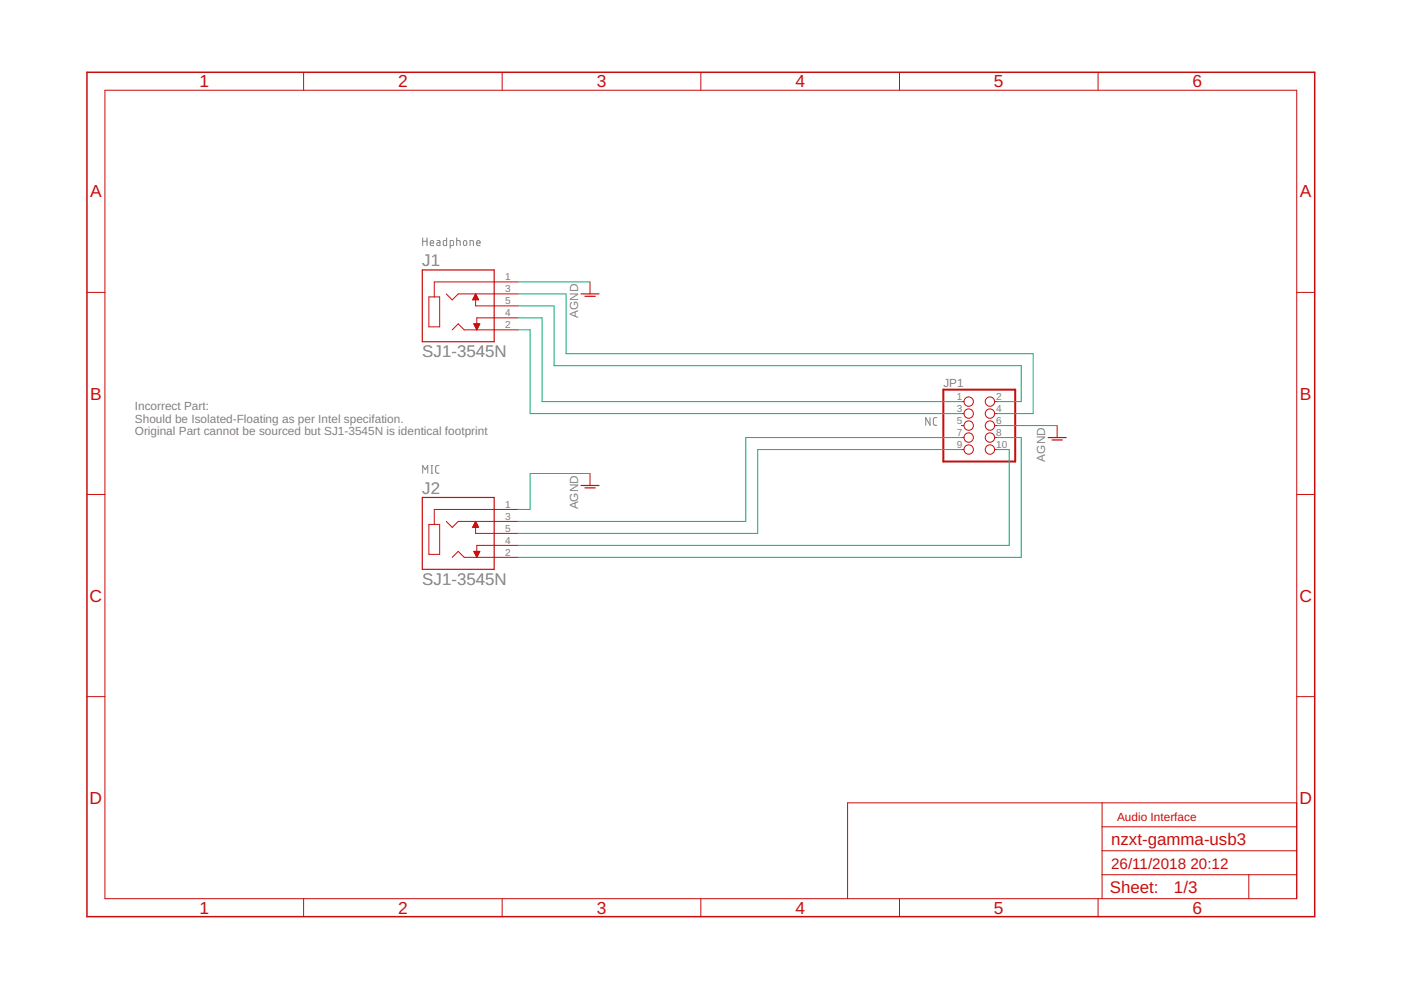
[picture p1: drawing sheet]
<svg xmlns="http://www.w3.org/2000/svg" width="297mm" height="210mm" viewBox="0 0 297 210" stroke-linecap="round" stroke-linejoin="round" font-family="sans-serif">
<g fill="none" stroke="#808080" stroke-width=".21">
<path d="M89.6 50.4v1.7M89.6 51.2h.9M90.5 50.4v1.7M91.2 51.5h.7a.38 .38 0 0 0-.2-.5 .38 .38 0 0 0-.5 .4l.1 .6 .6 .1M92.7 51h.4l.2 .3v.8l-.5-.1-.2-.2v-.2l.7-.2M94.7 50.4v1.7l-.6-.1-.1-.2v-.7l.7-.1M95.4 52.1l.6-.1 .2-.1-.2-.9h-.6v1.6M96.8 51l.7 .1 .1 1M96.8 50.4v1.7M98.4 51.1h.5l.1 .6a.36 .36 0 0 1-.4 .4 .36 .36 0 0 1-.3-.4zM99.7 52.1v-1.1l.7 .1v1M101.1 51.5h.7a.38 .38 0 0 0-.3-.5 .38 .38 0 0 0-.4 .4l.1 .6 .6 .1"/>
<path d="M91.4 98.7h.4M91.6 98.7v1.6M93.1 98.7h-.5l-.2 .4v1l.2 .2h.5M197.2 88.5v1.7l-.9-1.7v1.7M198.6 88.5l-.5 .1-.2 .3 .1 1.2 .6 .1M89.6 100.3v-1.6l.6 .9 .5-.9v1.6M91.4 100.3h.4"/>
</g>
<g fill="none" stroke="#c90d0c" stroke-width=".21">
<path d="M22.2 19.1h252.7v171.4h-252.7zM64.4 15.3v3.8M106.5 15.3v3.8M148.6 15.3v3.8M190.7 15.3v3.8M232.8 15.3v3.8M109.9 59.8h-17.8v3.1M125.1 59.8v2.5M18.4 62h3.8M90.9 62.9h2.3v6.4h-2.3zM94.6 62.3l1.3 1.3 1.3-1.3h12.7M95.9 69.9l1.3-1.2 1.2 1.2h11.5"/>
<path d="M100.2 63.5h1.2M100.3 63.4h1.1M100.4 63.2h.9M100.4 63.1h.9M100.5 68.7h1.2l-.6 1.2zM100.5 63h.7M100.5 68.8h1.2M100.6 62.9h.5M100.6 68.9h1M100.6 62.8h.5M100.6 69h.9M100.7 62.7h.3"/>
<path d="M100.7 69.2h.8M100.7 62.5h.2M100.8 69.3h.6M100.8 62.4h.1M100.8 62.3v2.6h9.1M100.8 69.4h.6M100.8 62.3l.7 1.3h-1.3zM100.9 69.5h.4M101 69.6h.2M101 69.8h.2M101.1 69.9h.1M109.9 67.4h-8.8v2.5"/>
<path d="M274.9 62h3.8M203.8 85.2h.6M203.8 87.7h.6M203.8 90.2h.6M203.8 92.8h.6M203.8 95.3h.6M210.9 85.2h.5M210.9 87.7h.5M210.9 90.2h.5M210.9 92.8h.5M210.9 95.3h.5M224.1 90.2v2.6"/>
<path d="M18.4 104.8h3.8M90.9 111.2h2.3v6.3h-2.3zM94.6 110.6l1.3 1.2 1.3-1.2h12.7M95.9 118.2l1.3-1.3 1.2 1.3h11.5M100.2 111.7h1.2M100.3 111.6h1.1M100.4 111.5h.9M100.4 111.4h.9M100.5 116.9h1.2l-.6 1.3zM100.5 111.3h.7M100.5 117h1.2M100.6 111.1h.5"/>
<path d="M100.6 117.2h1M100.6 111h.5M100.6 117.3h.9M100.7 110.9h.3M100.7 117.4h.8M100.7 110.8h.2M100.8 117.5h.6M100.8 110.6h.1M100.8 110.6v2.5h9.1M100.8 117.6h.6M100.8 110.6l.7 1.2h-1.3zM100.9 117.8h.4"/>
<path d="M101 117.9h.2M101 118h.2M109.9 108h-17.8v3.2M109.9 115.6h-8.8v2.6M125.1 100.4v2.5M274.9 104.8h3.8M18.4 147.7h3.8M274.9 147.7h3.8M233.7 170.2v20.3M233.7 175.3h41.2M274.9 170.2h-95.2v20.3M64.4 190.5v3.9"/>
<path d="M106.5 190.5v3.9M148.6 190.5v3.9M190.7 190.5v3.9M232.8 190.5v3.9M233.7 185.5h41.2M233.7 180.4h41.2M264.8 185.5v5"/>
<circle cx="205.4" cy="90.2" r=".99"/>
<circle cx="205.4" cy="95.3" r=".99"/>
<circle cx="205.4" cy="92.8" r=".99"/>
<circle cx="205.4" cy="87.7" r=".99"/>
<circle cx="205.4" cy="85.2" r=".99"/>
<circle cx="209.9" cy="90.2" r=".99"/>
<circle cx="209.9" cy="92.8" r=".99"/>
<circle cx="209.9" cy="95.3" r=".99"/>
<circle cx="209.9" cy="87.7" r=".99"/>
<circle cx="209.9" cy="85.2" r=".99"/>
</g>
<path d="M18.4 15.3h260.3v179.1h-260.3z" fill="none" stroke="#c90d0c" stroke-width=".32"/>
<path d="M89.5 57.2h15.3v15.3h-15.3zM123.2 62.3h3.8M124 62.8h2.2M222.2 92.8h3.8M223.1 93.3h2.1M89.5 105.5h15.3v15.2h-15.3zM123.2 102.9h3.8M124 103.4h2.2" fill="none" stroke="#c90d0c" stroke-width=".25"/>
<path d="M200 82.6h15.2v15.3h-15.2z" fill="none" stroke="#c90d0c" stroke-width=".42"/>
<path d="M109.9 59.8h15.2M109.9 69.9h2.5v17.8h91.4M109.9 64.9h7.6v12.6h99v7.7h-5.1M109.9 62.3h10.1v12.7h99.1v12.7h-7.7M109.9 67.4h5v17.8h88.9M203.8 95.3h-43.1v17.8h-50.8M203.8 92.8h-45.7v17.8h-48.2M211.4 90.2h12.7M211.4 95.3h2.6v20.3h-104.1M211.4 92.8h5.1v25.4h-106.6M125.1 100.4h-12.7v7.6h-2.5" fill="none" stroke="#0dab76" stroke-width=".21"/>
<g font-size="3.7" fill="#c90d0c">
<text x="42.3" y="18.5">1</text>
<text x="84.4" y="18.5">2</text>
<text x="126.5" y="18.5">3</text>
<text x="168.6" y="18.5">4</text>
<text x="210.7" y="18.5">5</text>
<text x="252.9" y="18.5">6</text>
<text x="19.1" y="41.9">A</text>
<text x="275.6" y="41.9">A</text>
<text x="19.1" y="84.7">B</text>
<text x="275.6" y="84.7">B</text>
<text x="19" y="127.6">C</text>
<text x="275.5" y="127.6">C</text>
<text x="19" y="170.4">D</text>
<text x="275.5" y="170.4">D</text>
<text x="42.3" y="193.7">1</text>
<text x="84.4" y="193.7">2</text>
<text x="126.5" y="193.7">3</text>
<text x="168.6" y="193.7">4</text>
<text x="210.7" y="193.7">5</text>
<text x="252.9" y="193.7">6</text>
</g>
<g font-size="3.6" fill="#808080">
<text x="89.5" y="56.5">J1</text>
<text x="89.5" y="75.8">SJ1-3545N</text>
<text x="89.5" y="104.7">J2</text>
<text x="89.5" y="124">SJ1-3545N</text>
</g>
<g font-size="3.6" fill="#c90d0c">
<text x="235.6" y="179.1">nzxt-gamma-usb3</text>
<text x="235.3" y="189.4">Sheet:</text>
<text x="248.9" y="189.3">1/3</text>
</g>
<g font-size="3.2" fill="#c90d0c">
<text x="235.6" y="184.2">26/11/2018</text>
<text x="252.4" y="184.2">20:12</text>
</g>
<g font-size="2.5" fill="#808080">
<text x="122.6" y="67.4" transform="rotate(-90 122.6 67.4)">AGND</text>
<text x="200" y="82">JP1</text>
<text x="28.6" y="86.9">Incorrect Part:</text>
<text x="28.6" y="89.6">Should be Isolated-Floating as per Intel specifation.</text>
<text x="28.6" y="92.3">Original Part cannot be sourced but SJ1-3545N is identical footprint</text>
<text x="221.6" y="97.9" transform="rotate(-90 221.6 97.9)">AGND</text>
<text x="122.6" y="108" transform="rotate(-90 122.6 108)">AGND</text>
</g>
<text font-size="2.5" fill="#c90d0c" x="236.8" y="174">Audio Interface</text>
<g font-size="2.1" fill="#808080">
<text x="107.1" y="59.4">1</text>
<text x="107.1" y="62">3</text>
<text x="107.1" y="64.5">5</text>
<text x="107.1" y="69.6">2</text>
<text x="107.1" y="67">4</text>
<text x="202.8" y="84.8">1</text>
<text x="202.8" y="87.3">3</text>
<text x="202.8" y="89.9">5</text>
<text x="211.2" y="84.8">2</text>
<text x="211.2" y="87.3">4</text>
<text x="211.2" y="89.9">6</text>
<text x="202.8" y="92.4">7</text>
<text x="202.8" y="95">9</text>
<text x="211.2" y="92.4">8</text>
<text x="211.2" y="95">10</text>
<text x="107.1" y="107.7">1</text>
<text x="107.1" y="110.2">3</text>
<text x="107.1" y="112.7">5</text>
<text x="107.1" y="117.8">2</text>
<text x="107.1" y="115.3">4</text>
</g>
</svg>
